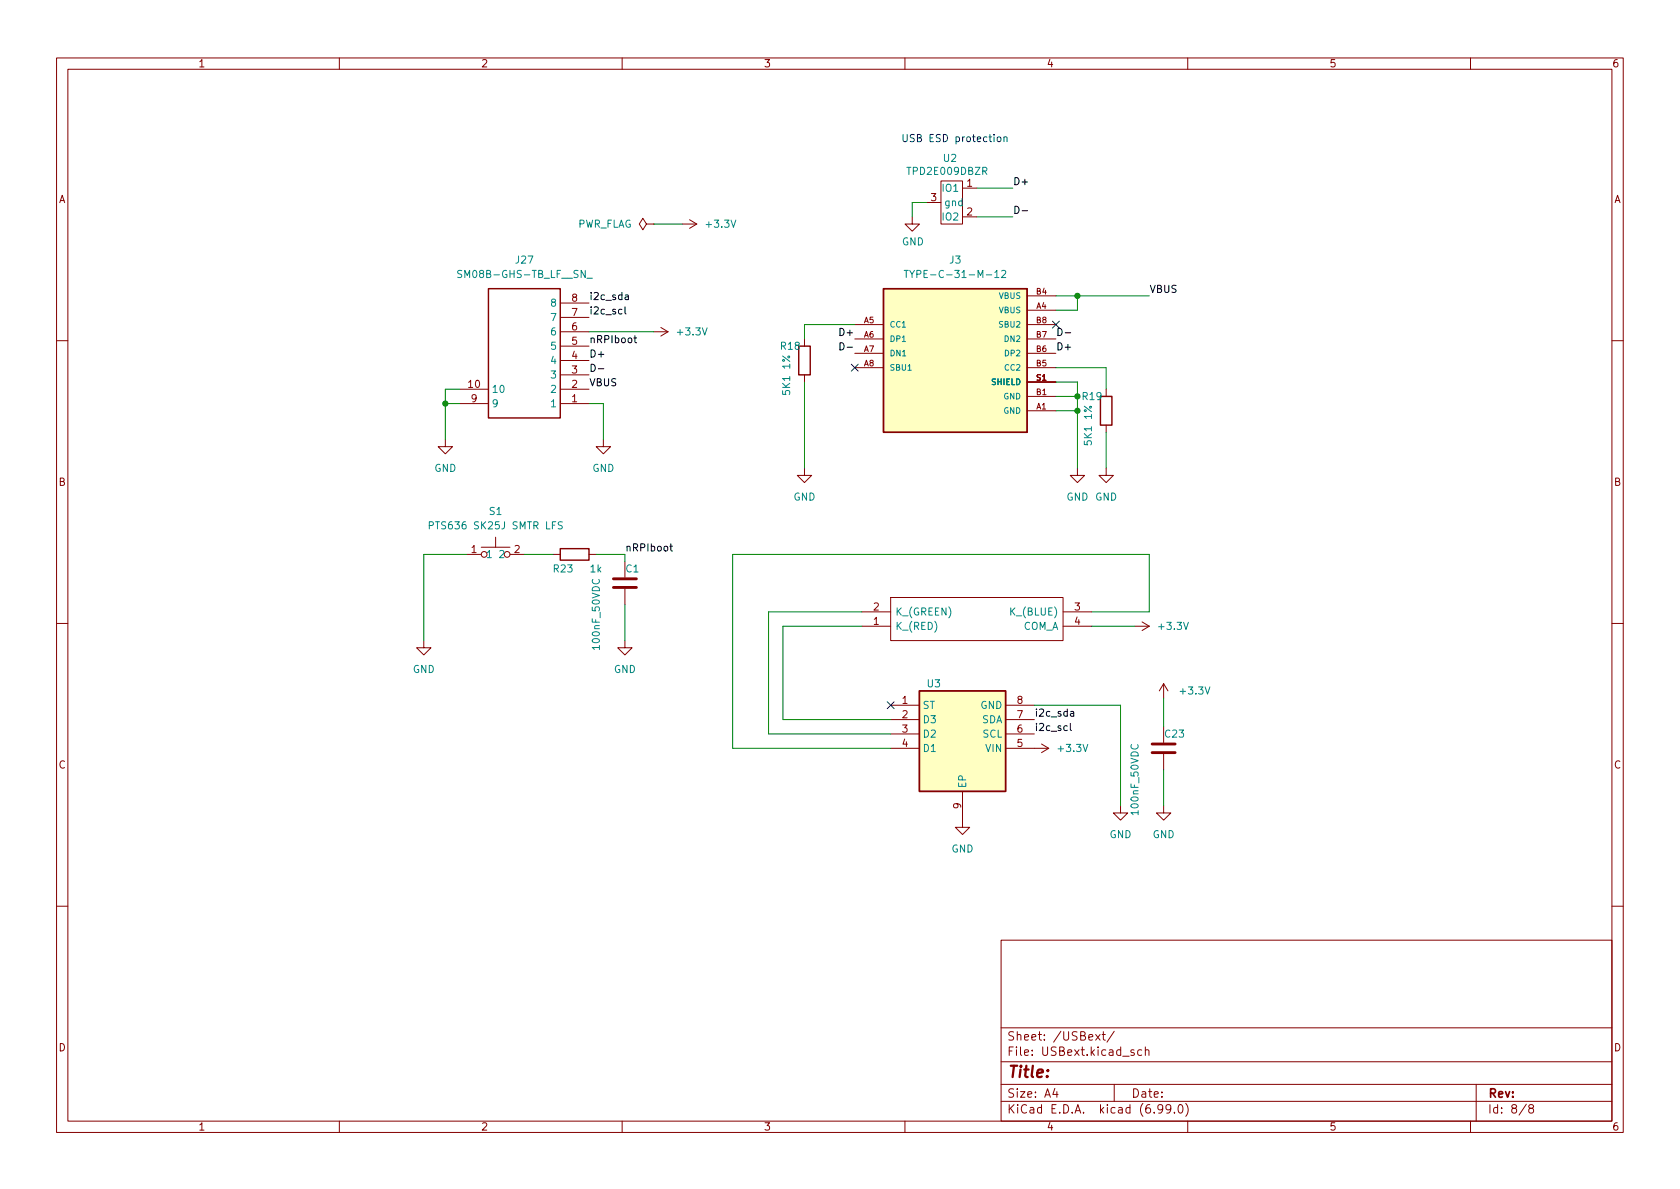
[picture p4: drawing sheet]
<svg xmlns="http://www.w3.org/2000/svg" width="297mm" height="210mm" viewBox="0 0 297 210" stroke-linecap="round" stroke-linejoin="round" font-family="sans-serif">
<g fill="none" stroke="#840000" stroke-width=".18">
<path d="M10 10.2h277v190.1h-277zM12 12.2h273v186.1h-273zM60 10.2v2M110 10.2v2M160 10.2v2M210 10.2v2M260 10.2v2M114.3 39.6l-.6-1-.7 1 .7 1 .6-1h1.3M115.6 39.6h.1M120.6 39.6h2.6M121.9 38.9l1.3 .7M123.2 39.6l-1.3 .8"/>
<path d="M161.3 38.3v1.3h1.3l-1.3 1.3-1.3-1.3h1.3M163.8 35.8h2.6M166.4 32h3.8v7.6h-3.8zM170.2 33.3h2.5M170.2 38.3h2.5M99.1 58.7h5M99.1 56.1h5M99.1 53.6h5M115.6 58.7h2.5M116.8 57.9l1.3 .8M118.1 58.7l-1.3 .7M142.2 59.9v1.3"/>
<path d="M151.1 57.4h5.1M151.1 59.9h5.1M181.6 54.9h5.1M181.6 57.4h5.1M181.6 59.9h5.1M181.6 52.3h5.1M10 60.2h2M78.7 77.7v1.3h1.3l-1.3 1.3-1.2-1.3h1.2M81.3 71.4h5.1M81.3 68.8h5.1M99.1 71.4h5M99.1 68.8h5"/>
<path d="M99.1 66.3h5M99.1 63.7h5M99.1 61.2h5M106.7 77.7v1.3h-1.3l1.3 1.3 1.2-1.3h-1.2M142.2 66.3v1.3M151.1 62.5h5.1M151.1 65h5.1M181.6 72.6h5.1M181.6 62.5h5.1M181.6 65h5.1M181.6 70.1h5.1M181.6 67.6h5.1"/>
<path d="M195.6 68.8v1.3M195.6 75.2v1.2M285 60.2h2M82.5 98h2.6M85.1 96.8h5.1M87.6 95v1.8M90.2 98h2.5M97.8 98h1.3M104.1 98h1.3M110.5 99.3v2.8M142.2 82.8v1.3h1.3l-1.3 1.2-1.2-1.2h1.2M190.5 82.8v1.3h1.3l-1.3 1.2-1.3-1.2h1.3"/>
<path d="M195.6 82.8v1.3h1.2l-1.2 1.2-1.3-1.2h1.3M10 110.2h2M74.9 113.3v1.2h-1.2l1.2 1.3 1.3-1.3h-1.3M110.5 113.3v1.2h-1.3l1.3 1.3 1.3-1.3h-1.3M110.5 104.1v2.8M152.4 110.7h5.1M152.4 108.2h5.1M157.5 105.7h30.5v7.6h-30.5zM188 110.7h5M188 108.2h5M200.7 110.7h2.5M201.9 110l1.3 .7"/>
<path d="M203.2 110.7l-1.3 .8M285 110.2h2M157.5 132.3h5.1M157.5 124.7h5.1M157.5 127.2h5.1M157.5 129.8h5.1M170.2 139.9v6.4h1.2l-1.2 1.3-1.3-1.3h1.3M177.8 132.3h7.6M177.8 124.7h5.1M177.8 127.2h5.1M177.8 129.8h5.1M184.1 131.6l1.3 .7"/>
<path d="M185.4 132.3l-1.3 .8M205.7 120.9l-.7 1.3M205.7 120.9v2.5M205.7 128.5v2.8M205.7 133.3v2.8M205.7 120.9l.8 1.3M198.1 142.5v1.3h1.3l-1.3 1.2-1.3-1.2h1.3M205.7 142.5v1.3h1.3l-1.3 1.2-1.2-1.2h1.2M10 160.2h2M177 166.3h108v32h-108zM285 160.2h2M60 198.3v2"/>
<path d="M110 198.3v2M160 198.3v2M177 194.8h108M177 191.8h108M177 187.8h108M177 181.8h108M186.5 192.5l-.4 1h1M186.9 193v1M193.7 182.9l.8 1M194.5 182.9l-.8 1M194.9 182.9h.5M195.1 182.4v1.3l.3 .2"/>
<path d="M197 191.8v3M197 182.4l-1.3 1.9M200.5 185.7l-.4-.1-.2 .2 .1 .3 .5 .1v.4h-.6M201.9 185.7l-.5-.1-.3 .3v.4l.2 .3h.6M202.5 185.8l.2-.2 .4 .1v.9M202.5 185.1v1.5M205.6 196l-.3 .3h-.3l-.3-.3 .2-.6 .4-.1 .2 .2a.99 .99 0 0 1-.4 1.3h-.2M207 196l-.3 .3h-.3l-.3-.3 .2-.6 .4-.1 .2 .2a.99 .99 0 0 1-.3 1.3h-.3M207.6 196.7v.1M208.5 195.4l.1-.1a.81 .81 0 0 1 .6 .7 .81 .81 0 0 1-.3 .8h-.1a.81 .81 0 0 1-.6-.6 .81 .81 0 0 1 .3-.8zM209.6 195.1a1.72 1.72 0 0 1 0 2.3M210 198.3v2"/>
<path d="M260 198.3v2M261 191.8v6.5M269.9 195.3l-1.3 1.9M270.6 196l-.3-.3 .1-.2 .2-.2 .4 .1 .2 .2-.1 .2-.7 .2-.1 .3v.2l.3 .3h.4l.2-.3-.1-.4-.2-.1"/>
<circle cx="85.6" cy="98" r=".51"/>
<circle cx="89.7" cy="98" r=".51"/>
</g>
<path d="M108.5 103.9h4M108.5 102.4h4M203.7 133.1h4.1M203.7 131.6h4.1" fill="none" stroke="#840000" stroke-width=".51"/>
<path d="M86.4 51h12.7v22.9h-12.7zM156.2 51h25.4v25.4h-25.4zM141.2 61.2h2.1v5.1h-2.1zM194.6 70.1h2v5.1h-2zM99.1 97h5v2.1h-5zM162.6 122.2h15.2v17.7h-15.2z" fill="none" stroke="#840000" stroke-width=".25"/>
<path d="M81.6 47.9l-.4-.1-.2 .1v.4l.5 .2 .1 .3-.2 .3-.5-.1M103.8 49.2h.9M159.9 47.8h.7M160.2 47.8v1.3M160.8 47.8l.5 .7 .4-.7M161.3 48.5v.6M175.9 49.1h.7M177.1 47.9l.5-.1 .2 .4-.8 .9h.8M75.9 92.9h.6l.1-.2v-.3l-.7-.1v1.2M99.4 92.3h-.5l-.1 .1v.3l.5 .3 .1 .3-.2 .2h-.5" fill="none" stroke="#008484" stroke-width=".18"/>
<g fill="#ffffc2" stroke="#ffffc2" stroke-width=".18">
<path d="M156.2 51h25.4v25.4h-25.4z"/>
<path d="M162.6 122.2h15.2v17.7h-15.2z"/>
</g>
<g fill="none" stroke="#000" stroke-width=".18">
<path d="M179.4 36.5a.64 .64 0 0 1 .8 .6 .64 .64 0 0 1-.8 .6zM180.7 37.3h1M110.5 54.3v1l.2 .2M110.6 52.2h.5v.8M111.1 52.4l-.4 .1-.2 .2 .2 .3 .4-.1M112.1 59.8h.5M112.3 59.3v1.1l.3 .2M187.1 58.1a.64 .64 0 0 1 .7 .6 .64 .64 0 0 1-.7 .6zM188.3 58.9h1M104.5 64.4a.64 .64 0 0 1 .8 .7 .64 .64 0 0 1-.8 .6zM105.8 65.2h1M148.5 60.6a.64 .64 0 0 1 .7 .6 .64 .64 0 0 1-.7 .7z"/>
<path d="M149.8 61.4h1M118.4 96.6h.5M118.6 96.2v1.1l.3 .1M189.2 127.9v1.1l.2 .2M189.3 125.9h.5l.1 .7M189.9 126.1l-.5 .1-.2 .1 .2 .3h.5"/>
</g>
<path d="M159.7 23.8v1l.2 .2h.3l.2-.2v-1M161.7 23.8h-.5l-.3 .2 .2 .3 .5 .3v.3l-.2 .1h-.5M177.5 24.3l.2-.1 .3 .1 .1 .7" fill="none" stroke="#0000c2" stroke-width=".18"/>
<g fill="none" stroke="#008400" stroke-width=".18">
<path d="M115.6 39.6h5M163.8 35.8h-2.5v2.5M172.7 33.3h6.4M172.7 38.3h6.4M104.1 58.7h11.5M151.1 57.4h-8.9v2.5M186.7 52.3h16.5M190.5 52.3v2.6h-3.8M78.7 71.4h2.6M81.3 68.8h-2.6v8.9M104.1 71.4h2.6v6.3M142.2 67.6v15.2"/>
<path d="M186.7 65h8.9v3.8M186.7 67.6h3.8v15.2M186.7 70.1h3.8M186.7 72.6h3.8M195.6 76.4v6.4M82.5 98h-7.6v15.3M92.7 98h5.1M105.4 98h5.1v1.3M110.5 106.9v6.4M152.4 110.7h-14v16.5h19.1M152.4 108.2h-16.5v21.6h21.6M193 108.2h10.2v-10.2h-73.7v34.3h28"/>
<path d="M193 110.7h7.7M182.9 124.7h15.2v17.8M205.7 123.4v5.1M205.7 136.1v6.4"/>
</g>
<path d="M186.1 56.8l1.2 1.2M187.3 56.8l-1.2 1.2M150.5 64.4l1.2 1.2M151.7 64.4l-1.2 1.2M156.9 124.1l1.2 1.2M158.1 124.1l-1.2 1.2" fill="none" stroke="#000084" stroke-width=".18"/>
<g fill="#008400" stroke="#008400" stroke-width=".18">
<circle cx="78.7" cy="71.4" r=".46"/>
<circle cx="190.5" cy="52.3" r=".46"/>
<circle cx="190.5" cy="72.6" r=".46"/>
<circle cx="190.5" cy="70.1" r=".46"/>
</g>
<text font-size="2.8" fill="#840000" x="178" y="190.6">Title:</text>
<g font-size="2.1" fill="#840000">
<text x="178" y="184">Sheet: /USBext/</text>
<text x="178" y="186.7">File: USBext.kicad_sch</text>
<text x="178" y="196.9">KiCad E.D.A. kicad (6.99.0)</text>
<text x="178" y="194.1">Size: A4</text>
<text x="200" y="194.1">Date:</text>
<text x="263" y="194.1">Rev:</text>
<text x="263" y="196.9">Id: 8/8</text>
</g>
<g font-size="1.8" fill="#840000">
<text x="35" y="11.9">1</text>
<text x="85" y="11.9">2</text>
<text x="135" y="11.9">3</text>
<text x="185" y="11.9">4</text>
<text x="235" y="11.9">5</text>
<text x="285" y="11.9">6</text>
<text x="10.3" y="35.9">A</text>
<text x="164.6" y="35.6">3</text>
<text x="171" y="33">1</text>
<text x="285.3" y="35.9">A</text>
<text x="171" y="38.1">2</text>
<text x="101.1" y="53.3">8</text>
<text x="101.1" y="58.4">6</text>
<text x="101.1" y="55.9">7</text>
<text x="101.1" y="63.5">4</text>
<text x="101.1" y="61">5</text>
<text x="82.8" y="68.6">10</text>
<text x="83.3" y="71.1">9</text>
<text x="101.1" y="71.1">1</text>
<text x="101.1" y="68.6">2</text>
<text x="101.1" y="66">3</text>
<text x="10.3" y="85.9">B</text>
<text x="285.3" y="85.9">B</text>
<text x="83.3" y="97.8">1</text>
<text x="90.9" y="97.8">2</text>
<text x="154.4" y="107.9">2</text>
<text x="190" y="107.9">3</text>
<text x="154.4" y="110.5">1</text>
<text x="190" y="110.5">4</text>
<text x="159.5" y="124.5">1</text>
<text x="179.8" y="124.5">8</text>
<text x="159.5" y="127">2</text>
<text x="159.5" y="129.5">3</text>
<text x="179.8" y="129.5">6</text>
<text x="179.8" y="127">7</text>
<text x="10.3" y="135.9">C</text>
<text x="159.5" y="132.1">4</text>
<text x="179.8" y="132.1">5</text>
<text x="285.3" y="135.9">C</text>
<text x="169.9" y="143" transform="rotate(-90 169.9 143)">9</text>
<text x="10.3" y="185.9">D</text>
<text x="285.3" y="185.9">D</text>
<text x="35" y="199.9">1</text>
<text x="85" y="199.9">2</text>
<text x="135" y="199.9">3</text>
<text x="185" y="199.9">4</text>
<text x="235" y="199.9">5</text>
<text x="285" y="199.9">6</text>
</g>
<text font-size="1.8" fill="#0000c2" x="161.4" y="25.1">USB ESD protection</text>
<g font-size="1.8" fill="#008484">
<text x="166.8" y="28.6">U2</text>
<text x="160.9" y="30.9">TPD2E009DBZR</text>
<text x="166.8" y="33.9">IO1</text>
<text x="102" y="40.3">PWR_FLAG</text>
<text x="125" y="40.3">+3.3V</text>
<text x="166.8" y="39">IO2</text>
<text x="166.9" y="36.4">gnd</text>
<text x="91.2" y="46.6">J27</text>
<text x="159.5" y="43.4">GND</text>
<text x="167.9" y="46.6">J3</text>
<text x="81.8" y="49.1">SM08B-GHS-TB_LF__SN_</text>
<text x="162.1" y="49.1">TYPE-C-31-M-12</text>
<text x="97.6" y="59.3">6</text>
<text x="97.6" y="56.8">7</text>
<text x="97.6" y="54.2">8</text>
<text x="120" y="59.3">+3.3V</text>
<text x="97.6" y="64.4">4</text>
<text x="97.6" y="61.8">5</text>
<text x="138.1" y="61.8">R18</text>
<text x="86.9" y="69.5">10</text>
<text x="97.6" y="69.5">2</text>
<text x="97.6" y="66.9">3</text>
<text x="139.7" y="69.5" transform="rotate(-90 139.7 69.5)">5K1 1%</text>
<text x="191.4" y="70.7">R19</text>
<text x="86.9" y="72">9</text>
<text x="97.6" y="72">1</text>
<text x="76.8" y="83.4">GND</text>
<text x="104.7" y="83.4">GND</text>
<text x="193" y="78.4" transform="rotate(-90 193 78.4)">5K1 1%</text>
<text x="140.3" y="88.5">GND</text>
<text x="188.5" y="88.5">GND GND</text>
<text x="76.8" y="93.6">PTS636 SK25J SMTR LFS</text>
<text x="86.5" y="91.1">S1</text>
<text x="85.9" y="98.7">1</text>
<text x="88.4" y="98.7">2</text>
<text x="97.9" y="101.2">R23</text>
<text x="104.4" y="101.2">1k</text>
<text x="110.7" y="101.2">C1</text>
<text x="158.2" y="111.4">K_(RED)</text>
<text x="158.2" y="108.8">K_(GREEN)</text>
<text x="178.9" y="108.8">K_(BLUE)</text>
<text x="180.8" y="111.4">COM_A</text>
<text x="205.1" y="111.4">+3.3V</text>
<text x="73" y="119">GND</text>
<text x="106" y="114.6" transform="rotate(-90 106 114.6)">100nF_50VDC</text>
<text x="108.5" y="119">GND</text>
<text x="163.1" y="125.3">ST</text>
<text x="164" y="121.5">U3</text>
<text x="173.4" y="125.3">GND</text>
<text x="208.9" y="122.8">+3.3V</text>
<text x="163.1" y="127.9">D3</text>
<text x="163.1" y="130.4">D2</text>
<text x="173.6" y="127.9">SDA</text>
<text x="173.8" y="130.4">SCL</text>
<text x="206" y="130.4">C23</text>
<text x="163.1" y="133">D1</text>
<text x="174.3" y="133">VIN</text>
<text x="187.3" y="133">+3.3V</text>
<text x="170.8" y="139.4" transform="rotate(-90 170.8 139.4)">EP</text>
<text x="201.3" y="143.8" transform="rotate(-90 201.3 143.8)">100nF_50VDC</text>
<text x="196.2" y="148.2">GND</text>
<text x="203.8" y="148.2">GND</text>
<text x="168.2" y="150.7">GND</text>
</g>
<g font-size="1.8">
<text x="179.1" y="32.7">D+</text>
<text x="104.1" y="53">i2c_sda</text>
<text x="203.2" y="51.8">VBUS</text>
<text x="104.1" y="55.6">i2c_scl</text>
<text x="148.8" y="59.4">D+</text>
<text x="104.1" y="63.2">D+</text>
<text x="104.1" y="60.7">nRPIboot</text>
<text x="186.7" y="61.9">D+</text>
<text x="104.1" y="68.3">VBUS</text>
<text x="110.5" y="97.5">nRPIboot</text>
<text x="182.9" y="129.2">i2c_scl</text>
<text x="182.9" y="126.7">i2c_sda</text>
</g>
<g font-size="1.4" fill="#008484">
<text x="176.7" y="52.8">VBUS</text>
<text x="157.2" y="57.9">CC1</text>
<text x="176.7" y="55.4">VBUS</text>
<text x="176.8" y="57.9">SBU2</text>
<text x="157.2" y="60.4">DP1</text>
<text x="157.2" y="63">DN1</text>
<text x="157.2" y="65.5">SBU1</text>
<text x="177.8" y="65.5">CC2</text>
<text x="177.8" y="60.4">DN2</text>
<text x="177.8" y="63">DP2</text>
<text x="175.4" y="68.1">SHIELD</text>
<text x="177.4" y="70.6">GND</text>
<text x="177.4" y="73.1">GND</text>
</g>
<g font-size="1.4" fill="#840000">
<text x="183.2" y="52.1">B4</text>
<text x="152.8" y="57.1">A5</text>
<text x="152.8" y="59.7">A6</text>
<text x="183.2" y="54.6">A4</text>
<text x="183.2" y="59.7">B7</text>
<text x="183.2" y="57.1">B8</text>
<text x="152.8" y="62.2">A7</text>
<text x="152.8" y="64.8">A8</text>
<text x="183.2" y="64.8">B5</text>
<text x="183.2" y="62.2">B6</text>
<text x="183.2" y="69.8">B1</text>
<text x="183.3" y="67.3">S1</text>
<text x="183.2" y="72.4">A1</text>
</g>
</svg>
